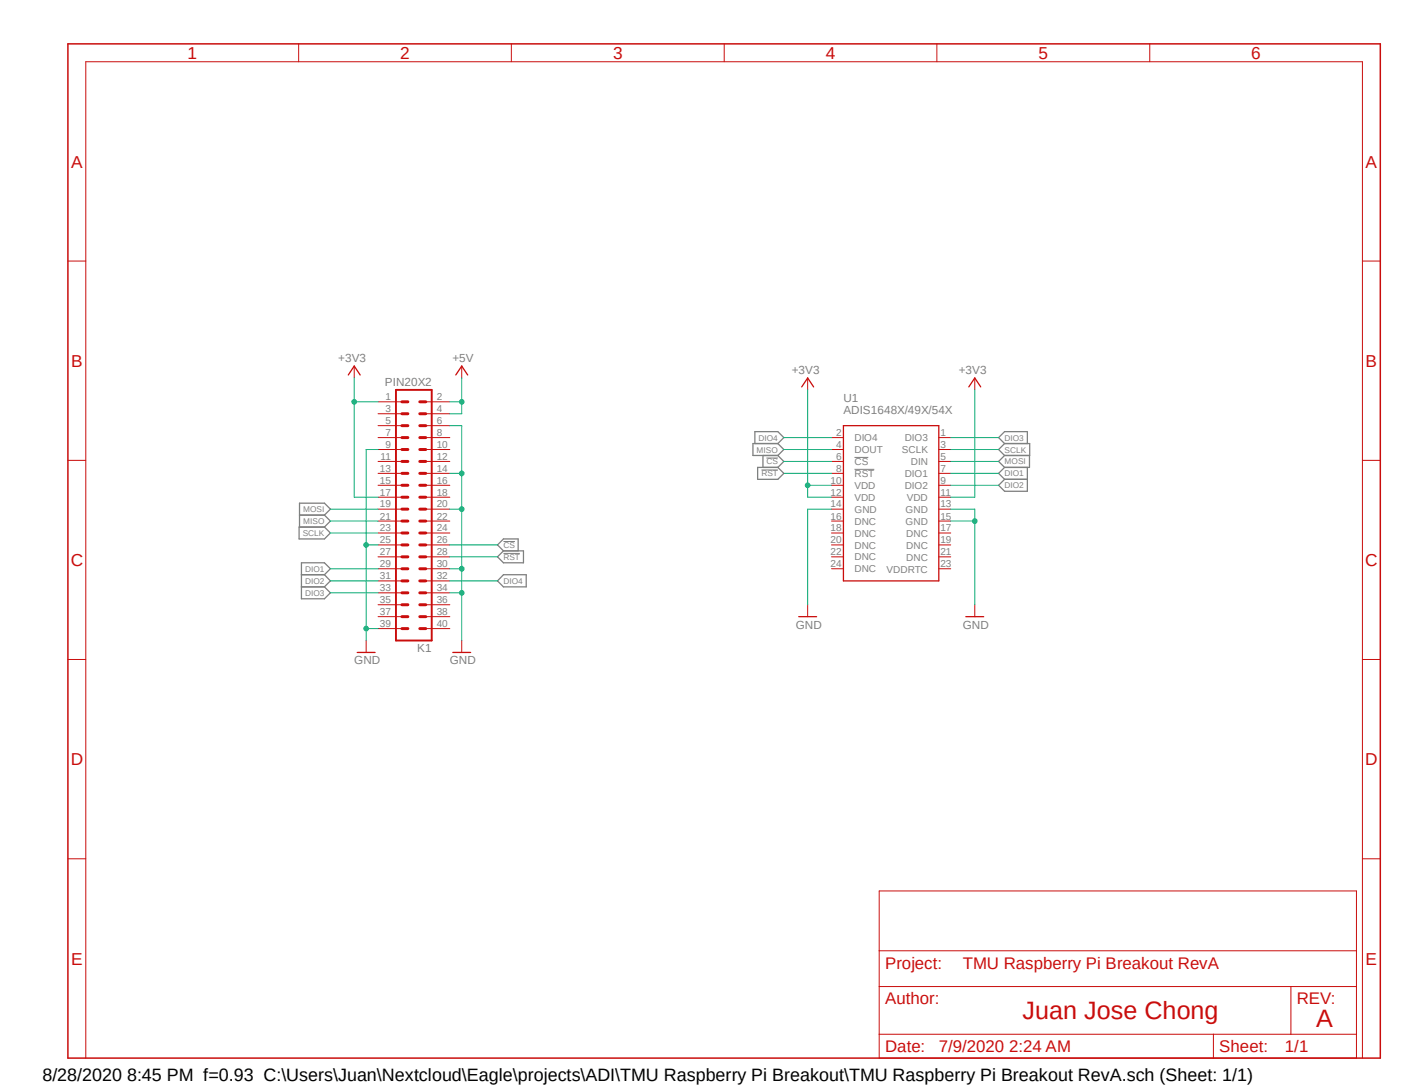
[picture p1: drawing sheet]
<?xml version="1.0" encoding="utf-8"?>
<!DOCTYPE eagle SYSTEM "eagle.dtd">
<!--
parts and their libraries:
ADI_iSensor_Footprints: Licensing: Creative Commons ShareAlike 4.0 International - https://creativecommons.org/licenses/by-sa/4.0
-->
<eagle version="9.6.2">
<drawing>
<settings>
<setting alwaysvectorfont="no"/>
<setting keepoldvectorfont="yes"/>
<setting verticaltext="up"/>
</settings>
<grid distance="0.1" unitdist="inch" unit="inch" style="lines" multiple="1" display="no" altdistance="0.01" altunitdist="inch" altunit="inch"/>
<schematic xreflabel="%F%N/%S.%C%R" xrefpart="/%S.%C%R">
<libraries>
<library name="FLYFISH">
<symbols>
<symbol name="PIN20X2">
<wire x1="3.81" y1="-25.4" x2="-3.81" y2="-25.4" width="0.4064" layer="94"/>
<wire x1="1.27" y1="-17.78" x2="2.54" y2="-17.78" width="0.6096" layer="94"/>
<wire x1="1.27" y1="-20.32" x2="2.54" y2="-20.32" width="0.6096" layer="94"/>
<wire x1="1.27" y1="-22.86" x2="2.54" y2="-22.86" width="0.6096" layer="94"/>
<wire x1="-2.54" y1="-17.78" x2="-1.27" y2="-17.78" width="0.6096" layer="94"/>
<wire x1="-2.54" y1="-20.32" x2="-1.27" y2="-20.32" width="0.6096" layer="94"/>
<wire x1="-2.54" y1="-22.86" x2="-1.27" y2="-22.86" width="0.6096" layer="94"/>
<wire x1="1.27" y1="-12.7" x2="2.54" y2="-12.7" width="0.6096" layer="94"/>
<wire x1="1.27" y1="-15.24" x2="2.54" y2="-15.24" width="0.6096" layer="94"/>
<wire x1="-2.54" y1="-12.7" x2="-1.27" y2="-12.7" width="0.6096" layer="94"/>
<wire x1="-2.54" y1="-15.24" x2="-1.27" y2="-15.24" width="0.6096" layer="94"/>
<wire x1="1.27" y1="-5.08" x2="2.54" y2="-5.08" width="0.6096" layer="94"/>
<wire x1="1.27" y1="-7.62" x2="2.54" y2="-7.62" width="0.6096" layer="94"/>
<wire x1="1.27" y1="-10.16" x2="2.54" y2="-10.16" width="0.6096" layer="94"/>
<wire x1="-2.54" y1="-5.08" x2="-1.27" y2="-5.08" width="0.6096" layer="94"/>
<wire x1="-2.54" y1="-7.62" x2="-1.27" y2="-7.62" width="0.6096" layer="94"/>
<wire x1="-2.54" y1="-10.16" x2="-1.27" y2="-10.16" width="0.6096" layer="94"/>
<wire x1="1.27" y1="0" x2="2.54" y2="0" width="0.6096" layer="94"/>
<wire x1="1.27" y1="-2.54" x2="2.54" y2="-2.54" width="0.6096" layer="94"/>
<wire x1="-2.54" y1="0" x2="-1.27" y2="0" width="0.6096" layer="94"/>
<wire x1="-2.54" y1="-2.54" x2="-1.27" y2="-2.54" width="0.6096" layer="94"/>
<wire x1="1.27" y1="7.62" x2="2.54" y2="7.62" width="0.6096" layer="94"/>
<wire x1="1.27" y1="5.08" x2="2.54" y2="5.08" width="0.6096" layer="94"/>
<wire x1="1.27" y1="2.54" x2="2.54" y2="2.54" width="0.6096" layer="94"/>
<wire x1="-2.54" y1="7.62" x2="-1.27" y2="7.62" width="0.6096" layer="94"/>
<wire x1="-2.54" y1="5.08" x2="-1.27" y2="5.08" width="0.6096" layer="94"/>
<wire x1="-2.54" y1="2.54" x2="-1.27" y2="2.54" width="0.6096" layer="94"/>
<wire x1="1.27" y1="12.7" x2="2.54" y2="12.7" width="0.6096" layer="94"/>
<wire x1="1.27" y1="10.16" x2="2.54" y2="10.16" width="0.6096" layer="94"/>
<wire x1="-2.54" y1="12.7" x2="-1.27" y2="12.7" width="0.6096" layer="94"/>
<wire x1="-2.54" y1="10.16" x2="-1.27" y2="10.16" width="0.6096" layer="94"/>
<wire x1="1.27" y1="17.78" x2="2.54" y2="17.78" width="0.6096" layer="94"/>
<wire x1="1.27" y1="15.24" x2="2.54" y2="15.24" width="0.6096" layer="94"/>
<wire x1="-2.54" y1="17.78" x2="-1.27" y2="17.78" width="0.6096" layer="94"/>
<wire x1="-2.54" y1="15.24" x2="-1.27" y2="15.24" width="0.6096" layer="94"/>
<wire x1="-3.81" y1="27.94" x2="-3.81" y2="-25.4" width="0.4064" layer="94"/>
<wire x1="3.81" y1="-25.4" x2="3.81" y2="27.94" width="0.4064" layer="94"/>
<wire x1="-3.81" y1="27.94" x2="3.81" y2="27.94" width="0.4064" layer="94"/>
<wire x1="-2.54" y1="20.32" x2="-1.27" y2="20.32" width="0.6096" layer="94"/>
<wire x1="-2.54" y1="22.86" x2="-1.27" y2="22.86" width="0.6096" layer="94"/>
<wire x1="-2.54" y1="25.4" x2="-1.27" y2="25.4" width="0.6096" layer="94"/>
<wire x1="1.27" y1="20.32" x2="2.54" y2="20.32" width="0.6096" layer="94"/>
<wire x1="1.27" y1="22.86" x2="2.54" y2="22.86" width="0.6096" layer="94"/>
<wire x1="1.27" y1="25.4" x2="2.54" y2="25.4" width="0.6096" layer="94"/>
<text x="-3.81" y="-27.94" size="1.778" layer="96">&gt;VALUE</text>
<text x="-3.81" y="28.702" size="1.778" layer="95">&gt;NAME</text>
<pin name="1" x="7.62" y="-22.86" visible="pad" length="middle" direction="pas" swaplevel="1" rot="R180"/>
<pin name="3" x="7.62" y="-20.32" visible="pad" length="middle" direction="pas" swaplevel="1" rot="R180"/>
<pin name="5" x="7.62" y="-17.78" visible="pad" length="middle" direction="pas" swaplevel="1" rot="R180"/>
<pin name="2" x="-7.62" y="-22.86" visible="pad" length="middle" direction="pas" swaplevel="1"/>
<pin name="4" x="-7.62" y="-20.32" visible="pad" length="middle" direction="pas" swaplevel="1"/>
<pin name="6" x="-7.62" y="-17.78" visible="pad" length="middle" direction="pas" swaplevel="1"/>
<pin name="7" x="7.62" y="-15.24" visible="pad" length="middle" direction="pas" swaplevel="1" rot="R180"/>
<pin name="9" x="7.62" y="-12.7" visible="pad" length="middle" direction="pas" swaplevel="1" rot="R180"/>
<pin name="8" x="-7.62" y="-15.24" visible="pad" length="middle" direction="pas" swaplevel="1"/>
<pin name="10" x="-7.62" y="-12.7" visible="pad" length="middle" direction="pas" swaplevel="1"/>
<pin name="11" x="7.62" y="-10.16" visible="pad" length="middle" direction="pas" swaplevel="1" rot="R180"/>
<pin name="13" x="7.62" y="-7.62" visible="pad" length="middle" direction="pas" swaplevel="1" rot="R180"/>
<pin name="15" x="7.62" y="-5.08" visible="pad" length="middle" direction="pas" swaplevel="1" rot="R180"/>
<pin name="12" x="-7.62" y="-10.16" visible="pad" length="middle" direction="pas" swaplevel="1"/>
<pin name="14" x="-7.62" y="-7.62" visible="pad" length="middle" direction="pas" swaplevel="1"/>
<pin name="16" x="-7.62" y="-5.08" visible="pad" length="middle" direction="pas" swaplevel="1"/>
<pin name="17" x="7.62" y="-2.54" visible="pad" length="middle" direction="pas" swaplevel="1" rot="R180"/>
<pin name="19" x="7.62" y="0" visible="pad" length="middle" direction="pas" swaplevel="1" rot="R180"/>
<pin name="18" x="-7.62" y="-2.54" visible="pad" length="middle" direction="pas" swaplevel="1"/>
<pin name="20" x="-7.62" y="0" visible="pad" length="middle" direction="pas" swaplevel="1"/>
<pin name="21" x="7.62" y="2.54" visible="pad" length="middle" direction="pas" swaplevel="1" rot="R180"/>
<pin name="23" x="7.62" y="5.08" visible="pad" length="middle" direction="pas" swaplevel="1" rot="R180"/>
<pin name="25" x="7.62" y="7.62" visible="pad" length="middle" direction="pas" swaplevel="1" rot="R180"/>
<pin name="22" x="-7.62" y="2.54" visible="pad" length="middle" direction="pas" swaplevel="1"/>
<pin name="24" x="-7.62" y="5.08" visible="pad" length="middle" direction="pas" swaplevel="1"/>
<pin name="26" x="-7.62" y="7.62" visible="pad" length="middle" direction="pas" swaplevel="1"/>
<pin name="27" x="7.62" y="10.16" visible="pad" length="middle" direction="pas" swaplevel="1" rot="R180"/>
<pin name="29" x="7.62" y="12.7" visible="pad" length="middle" direction="pas" swaplevel="1" rot="R180"/>
<pin name="28" x="-7.62" y="10.16" visible="pad" length="middle" direction="pas" swaplevel="1"/>
<pin name="30" x="-7.62" y="12.7" visible="pad" length="middle" direction="pas" swaplevel="1"/>
<pin name="31" x="7.62" y="15.24" visible="pad" length="middle" direction="pas" swaplevel="1" rot="R180"/>
<pin name="33" x="7.62" y="17.78" visible="pad" length="middle" direction="pas" swaplevel="1" rot="R180"/>
<pin name="32" x="-7.62" y="15.24" visible="pad" length="middle" direction="pas" swaplevel="1"/>
<pin name="34" x="-7.62" y="17.78" visible="pad" length="middle" direction="pas" swaplevel="1"/>
<pin name="36" x="-7.62" y="20.32" visible="pad" length="middle" direction="pas" swaplevel="1"/>
<pin name="38" x="-7.62" y="22.86" visible="pad" length="middle" direction="pas" swaplevel="1"/>
<pin name="40" x="-7.62" y="25.4" visible="pad" length="middle" direction="pas" swaplevel="1"/>
<pin name="35" x="7.62" y="20.32" visible="pad" length="middle" direction="pas" swaplevel="1" rot="R180"/>
<pin name="37" x="7.62" y="22.86" visible="pad" length="middle" direction="pas" swaplevel="1" rot="R180"/>
<pin name="39" x="7.62" y="25.4" visible="pad" length="middle" direction="pas" swaplevel="1" rot="R180"/>
</symbol>
</symbols>
<devicesets>
<deviceset name="PIN20X2" prefix="K">
<gates>
<gate name="G$1" symbol="PIN20X2" x="0" y="0"/>
</gates>
<devices>
<device name="" package="PIN_20X2">
<connects>
<connect gate="G$1" pin="1" pad="1"/>
<connect gate="G$1" pin="10" pad="10"/>
<connect gate="G$1" pin="11" pad="11"/>
<connect gate="G$1" pin="12" pad="12"/>
<connect gate="G$1" pin="13" pad="13"/>
<connect gate="G$1" pin="14" pad="14"/>
<connect gate="G$1" pin="15" pad="15"/>
<connect gate="G$1" pin="16" pad="16"/>
<connect gate="G$1" pin="17" pad="17"/>
<connect gate="G$1" pin="18" pad="18"/>
<connect gate="G$1" pin="19" pad="19"/>
<connect gate="G$1" pin="2" pad="2"/>
<connect gate="G$1" pin="20" pad="20"/>
<connect gate="G$1" pin="21" pad="21"/>
<connect gate="G$1" pin="22" pad="22"/>
<connect gate="G$1" pin="23" pad="23"/>
<connect gate="G$1" pin="24" pad="24"/>
<connect gate="G$1" pin="25" pad="25"/>
<connect gate="G$1" pin="26" pad="26"/>
<connect gate="G$1" pin="27" pad="27"/>
<connect gate="G$1" pin="28" pad="28"/>
<connect gate="G$1" pin="29" pad="29"/>
<connect gate="G$1" pin="3" pad="3"/>
<connect gate="G$1" pin="30" pad="30"/>
<connect gate="G$1" pin="31" pad="31"/>
<connect gate="G$1" pin="32" pad="32"/>
<connect gate="G$1" pin="33" pad="33"/>
<connect gate="G$1" pin="34" pad="34"/>
<connect gate="G$1" pin="35" pad="35"/>
<connect gate="G$1" pin="36" pad="36"/>
<connect gate="G$1" pin="37" pad="37"/>
<connect gate="G$1" pin="38" pad="38"/>
<connect gate="G$1" pin="39" pad="39"/>
<connect gate="G$1" pin="4" pad="4"/>
<connect gate="G$1" pin="40" pad="40"/>
<connect gate="G$1" pin="5" pad="5"/>
<connect gate="G$1" pin="6" pad="6"/>
<connect gate="G$1" pin="7" pad="7"/>
<connect gate="G$1" pin="8" pad="8"/>
<connect gate="G$1" pin="9" pad="9"/>
</connects>
<technologies>
<technology name=""/>
</technologies>
</device>
</devices>
</deviceset>
</devicesets>
</library>
<library name="supply1">
<symbols>
<symbol name="GND">
<wire x1="-1.905" y1="0" x2="1.905" y2="0" width="0.254" layer="94"/>
<text x="-2.54" y="-2.54" size="1.778" layer="96">&gt;VALUE</text>
<pin name="GND" x="0" y="2.54" visible="off" length="short" direction="sup" rot="R270"/>
</symbol>
<symbol name="+3V3">
<wire x1="1.27" y1="-1.905" x2="0" y2="0" width="0.254" layer="94"/>
<wire x1="0" y1="0" x2="-1.27" y2="-1.905" width="0.254" layer="94"/>
<text x="-2.54" y="-5.08" size="1.778" layer="96" rot="R90">&gt;VALUE</text>
<pin name="+3V3" x="0" y="-2.54" visible="off" length="short" direction="sup" rot="R90"/>
</symbol>
<symbol name="+5V">
<wire x1="1.27" y1="-1.905" x2="0" y2="0" width="0.254" layer="94"/>
<wire x1="0" y1="0" x2="-1.27" y2="-1.905" width="0.254" layer="94"/>
<text x="-2.54" y="-5.08" size="1.778" layer="96" rot="R90">&gt;VALUE</text>
<pin name="+5V" x="0" y="-2.54" visible="off" length="short" direction="sup" rot="R90"/>
</symbol>
</symbols>
<devicesets>
<deviceset name="GND" prefix="GND">
<gates>
<gate name="1" symbol="GND" x="0" y="0"/>
</gates>
<devices>
<device name="">
<technologies>
<technology name=""/>
</technologies>
</device>
</devices>
</deviceset>
<deviceset name="+3V3" prefix="+3V3">
<gates>
<gate name="G$1" symbol="+3V3" x="0" y="0"/>
</gates>
<devices>
<device name="">
<technologies>
<technology name=""/>
</technologies>
</device>
</devices>
</deviceset>
<deviceset name="+5V" prefix="P+">
<gates>
<gate name="1" symbol="+5V" x="0" y="0"/>
</gates>
<devices>
<device name="">
<technologies>
<technology name=""/>
</technologies>
</device>
</devices>
</deviceset>
</devicesets>
</library>
<library name="frames_Juan">
<symbols>
<symbol name="FRAME_A_L">
<frame x1="0" y1="0" x2="279.4" y2="215.9" columns="6" rows="5" layer="94" border-bottom="no"/>
</symbol>
<symbol name="DOCFIELD">
<wire x1="0" y1="0" x2="71.12" y2="0" width="0.1016" layer="94"/>
<wire x1="101.6" y1="15.24" x2="87.63" y2="15.24" width="0.1016" layer="94"/>
<wire x1="0" y1="0" x2="0" y2="5.08" width="0.1016" layer="94"/>
<wire x1="0" y1="5.08" x2="71.12" y2="5.08" width="0.1016" layer="94"/>
<wire x1="0" y1="5.08" x2="0" y2="15.24" width="0.1016" layer="94"/>
<wire x1="101.6" y1="15.24" x2="101.6" y2="5.08" width="0.1016" layer="94"/>
<wire x1="71.12" y1="5.08" x2="71.12" y2="0" width="0.1016" layer="94"/>
<wire x1="71.12" y1="5.08" x2="87.63" y2="5.08" width="0.1016" layer="94"/>
<wire x1="71.12" y1="0" x2="101.6" y2="0" width="0.1016" layer="94"/>
<wire x1="87.63" y1="15.24" x2="87.63" y2="5.08" width="0.1016" layer="94"/>
<wire x1="87.63" y1="15.24" x2="0" y2="15.24" width="0.1016" layer="94"/>
<wire x1="87.63" y1="5.08" x2="101.6" y2="5.08" width="0.1016" layer="94"/>
<wire x1="101.6" y1="5.08" x2="101.6" y2="0" width="0.1016" layer="94"/>
<wire x1="0" y1="15.24" x2="0" y2="22.86" width="0.1016" layer="94"/>
<wire x1="101.6" y1="35.56" x2="0" y2="35.56" width="0.1016" layer="94"/>
<wire x1="101.6" y1="35.56" x2="101.6" y2="22.86" width="0.1016" layer="94"/>
<wire x1="0" y1="22.86" x2="101.6" y2="22.86" width="0.1016" layer="94"/>
<wire x1="0" y1="22.86" x2="0" y2="35.56" width="0.1016" layer="94"/>
<wire x1="101.6" y1="22.86" x2="101.6" y2="15.24" width="0.1016" layer="94"/>
<text x="1.27" y="1.27" size="2.54" layer="94">Date:</text>
<text x="12.7" y="1.27" size="2.54" layer="94">&gt;LAST_DATE_TIME</text>
<text x="72.39" y="1.27" size="2.54" layer="94">Sheet:</text>
<text x="86.36" y="1.27" size="2.54" layer="94">&gt;SHEET</text>
<text x="88.9" y="11.43" size="2.54" layer="94">REV:</text>
<text x="1.27" y="19.05" size="2.54" layer="94">Project:</text>
<text x="1.27" y="11.43" size="2.54" layer="94">Author:</text>
<text x="17.78" y="19.05" size="2.54" layer="94">&gt;DRAWING_NAME</text>
<text x="30.48" y="8.382" size="3.81" layer="94">Juan Jose Chong</text>
</symbol>
</symbols>
<devicesets>
<deviceset name="FRAME_A_L" prefix="FRAME" uservalue="yes">
<gates>
<gate name="G$1" symbol="FRAME_A_L" x="0" y="0" addlevel="always"/>
<gate name="G$2" symbol="DOCFIELD" x="172.72" y="0" addlevel="always"/>
</gates>
<devices>
<device name="">
<technologies>
<technology name=""/>
</technologies>
</device>
</devices>
</deviceset>
</devicesets>
</library>
<library name="ADI_iSensor_Footprints">
<symbols>
<symbol name="ADIS1648X">
<pin name="DIO3" x="12.7" y="12.7" length="short" rot="R180"/>
<pin name="SCLK" x="12.7" y="10.16" length="short" rot="R180"/>
<pin name="DIN" x="12.7" y="7.62" length="short" rot="R180"/>
<pin name="DIO1" x="12.7" y="5.08" length="short" rot="R180"/>
<pin name="DIO2" x="12.7" y="2.54" length="short" rot="R180"/>
<pin name="VDD@2" x="12.7" y="0" length="short" rot="R180"/>
<pin name="GND@1" x="12.7" y="-2.54" length="short" rot="R180"/>
<pin name="GND@3" x="12.7" y="-5.08" length="short" rot="R180"/>
<pin name="DNC@2" x="12.7" y="-7.62" length="short" rot="R180"/>
<pin name="DNC@4" x="12.7" y="-10.16" length="short" rot="R180"/>
<pin name="DNC@6" x="12.7" y="-12.7" length="short" rot="R180"/>
<pin name="VDDRTC" x="12.7" y="-15.24" length="short" rot="R180"/>
<pin name="DNC@8" x="-12.7" y="-15.24" length="short"/>
<pin name="DNC@7" x="-12.7" y="-12.7" length="short"/>
<pin name="DNC@5" x="-12.7" y="-10.16" length="short"/>
<pin name="DNC@3" x="-12.7" y="-7.62" length="short"/>
<pin name="DNC@1" x="-12.7" y="-5.08" length="short"/>
<pin name="GND@2" x="-12.7" y="-2.54" length="short"/>
<pin name="VDD@3" x="-12.7" y="0" length="short"/>
<pin name="VDD@1" x="-12.7" y="2.54" length="short"/>
<pin name="!RST" x="-12.7" y="5.08" length="short"/>
<pin name="!CS" x="-12.7" y="7.62" length="short"/>
<pin name="DOUT" x="-12.7" y="10.16" length="short"/>
<pin name="DIO4" x="-12.7" y="12.7" length="short"/>
<wire x1="-10.16" y1="15.24" x2="-10.16" y2="-17.78" width="0.254" layer="94"/>
<wire x1="-10.16" y1="-17.78" x2="10.16" y2="-17.78" width="0.254" layer="94"/>
<wire x1="10.16" y1="-17.78" x2="10.16" y2="15.24" width="0.254" layer="94"/>
<wire x1="10.16" y1="15.24" x2="-10.16" y2="15.24" width="0.254" layer="94"/>
<text x="-10.16" y="20.32" size="1.778" layer="95">&gt;NAME</text>
<text x="-10.16" y="17.78" size="1.778" layer="96">&gt;VALUE</text>
</symbol>
</symbols>
<devicesets>
<deviceset name="ADIS1648X/ADIS1649X" prefix="U">
<gates>
<gate name="U$1" symbol="ADIS1648X" x="0" y="0"/>
</gates>
<devices>
<device name="" package="ADIS1648X">
<connects>
<connect gate="U$1" pin="!CS" pad="6"/>
<connect gate="U$1" pin="!RST" pad="8"/>
<connect gate="U$1" pin="DIN" pad="5"/>
<connect gate="U$1" pin="DIO1" pad="7"/>
<connect gate="U$1" pin="DIO2" pad="9"/>
<connect gate="U$1" pin="DIO3" pad="1"/>
<connect gate="U$1" pin="DIO4" pad="2"/>
<connect gate="U$1" pin="DNC@1" pad="16"/>
<connect gate="U$1" pin="DNC@2" pad="17"/>
<connect gate="U$1" pin="DNC@3" pad="18"/>
<connect gate="U$1" pin="DNC@4" pad="19"/>
<connect gate="U$1" pin="DNC@5" pad="20"/>
<connect gate="U$1" pin="DNC@6" pad="21"/>
<connect gate="U$1" pin="DNC@7" pad="22"/>
<connect gate="U$1" pin="DNC@8" pad="24"/>
<connect gate="U$1" pin="DOUT" pad="4"/>
<connect gate="U$1" pin="GND@1" pad="13"/>
<connect gate="U$1" pin="GND@2" pad="14"/>
<connect gate="U$1" pin="GND@3" pad="15"/>
<connect gate="U$1" pin="SCLK" pad="3"/>
<connect gate="U$1" pin="VDD@1" pad="10"/>
<connect gate="U$1" pin="VDD@2" pad="11"/>
<connect gate="U$1" pin="VDD@3" pad="12"/>
<connect gate="U$1" pin="VDDRTC" pad="23"/>
</connects>
<technologies>
<technology name=""/>
</technologies>
</device>
<device name="TAPPED" package="ADIS1648X-TAPPED">
<connects>
<connect gate="U$1" pin="!CS" pad="6"/>
<connect gate="U$1" pin="!RST" pad="8"/>
<connect gate="U$1" pin="DIN" pad="5"/>
<connect gate="U$1" pin="DIO1" pad="7"/>
<connect gate="U$1" pin="DIO2" pad="9"/>
<connect gate="U$1" pin="DIO3" pad="1"/>
<connect gate="U$1" pin="DIO4" pad="2"/>
<connect gate="U$1" pin="DNC@1" pad="16"/>
<connect gate="U$1" pin="DNC@2" pad="17"/>
<connect gate="U$1" pin="DNC@3" pad="18"/>
<connect gate="U$1" pin="DNC@4" pad="19"/>
<connect gate="U$1" pin="DNC@5" pad="20"/>
<connect gate="U$1" pin="DNC@6" pad="21"/>
<connect gate="U$1" pin="DNC@7" pad="22"/>
<connect gate="U$1" pin="DNC@8" pad="24"/>
<connect gate="U$1" pin="DOUT" pad="4"/>
<connect gate="U$1" pin="GND@1" pad="13"/>
<connect gate="U$1" pin="GND@2" pad="14"/>
<connect gate="U$1" pin="GND@3" pad="15"/>
<connect gate="U$1" pin="SCLK" pad="3"/>
<connect gate="U$1" pin="VDD@1" pad="10"/>
<connect gate="U$1" pin="VDD@2" pad="11"/>
<connect gate="U$1" pin="VDD@3" pad="12"/>
<connect gate="U$1" pin="VDDRTC" pad="23"/>
</connects>
<technologies>
<technology name=""/>
</technologies>
</device>
</devices>
</deviceset>
</devicesets>
</library>
</libraries>
<attributes>
</attributes>
<variantdefs>
</variantdefs>
<classes>
<class number="0" name="default" width="0" drill="0">
</class>
</classes>
<parts>
<part name="K1" library="FLYFISH" deviceset="PIN20X2" device=""/>
<part name="GND10" library="supply1" deviceset="GND" device=""/>
<part name="+3V1" library="supply1" deviceset="+3V3" device=""/>
<part name="GND3" library="supply1" deviceset="GND" device=""/>
<part name="P+1" library="supply1" deviceset="+5V" device=""/>
<part name="FRAME1" library="frames_Juan" deviceset="FRAME_A_L" device=""/>
<part name="U1" library="ADI_iSensor_Footprints" deviceset="ADIS1648X/ADIS1649X" device="TAPPED" value="ADIS1648X/49X/54X"/>
<part name="+3V2" library="supply1" deviceset="+3V3" device=""/>
<part name="+3V3" library="supply1" deviceset="+3V3" device=""/>
<part name="GND1" library="supply1" deviceset="GND" device=""/>
<part name="GND2" library="supply1" deviceset="GND" device=""/>
</parts>
<sheets>
<sheet>
<plain>
<text x="265.684" y="6.604" size="3.81" layer="94">A</text>
</plain>
<instances>
<instance part="K1" gate="G$1" x="73.66" y="116.84" smashed="yes" rot="R180">
<attribute name="VALUE" x="77.47" y="144.78" size="1.778" layer="96" rot="R180"/>
<attribute name="NAME" x="77.47" y="88.138" size="1.778" layer="95" rot="R180"/>
</instance>
<instance part="GND10" gate="1" x="83.82" y="86.36" smashed="yes">
<attribute name="VALUE" x="81.28" y="83.82" size="1.778" layer="96"/>
</instance>
<instance part="+3V1" gate="G$1" x="60.96" y="147.32" smashed="yes">
<attribute name="VALUE" x="63.5" y="149.86" size="1.778" layer="96" rot="R180"/>
</instance>
<instance part="GND3" gate="1" x="63.5" y="86.36" smashed="yes">
<attribute name="VALUE" x="60.96" y="83.82" size="1.778" layer="96"/>
</instance>
<instance part="P+1" gate="1" x="83.82" y="147.32" smashed="yes">
<attribute name="VALUE" x="86.36" y="149.86" size="1.778" layer="96" rot="R180"/>
</instance>
<instance part="FRAME1" gate="G$1" x="0" y="0" smashed="yes"/>
<instance part="FRAME1" gate="G$2" x="172.72" y="0" smashed="yes">
<attribute name="LAST_DATE_TIME" x="185.42" y="1.27" size="2.54" layer="94"/>
<attribute name="SHEET" x="259.08" y="1.27" size="2.54" layer="94"/>
<attribute name="DRAWING_NAME" x="190.5" y="19.05" size="2.54" layer="94"/>
</instance>
<instance part="U1" gate="U$1" x="175.26" y="119.38" smashed="yes">
<attribute name="NAME" x="165.1" y="139.7" size="1.778" layer="95"/>
<attribute name="VALUE" x="165.1" y="137.16" size="1.778" layer="96"/>
</instance>
<instance part="+3V2" gate="G$1" x="157.48" y="144.78" smashed="yes">
<attribute name="VALUE" x="160.02" y="147.32" size="1.778" layer="96" rot="R180"/>
</instance>
<instance part="+3V3" gate="G$1" x="193.04" y="144.78" smashed="yes">
<attribute name="VALUE" x="195.58" y="147.32" size="1.778" layer="96" rot="R180"/>
</instance>
<instance part="GND1" gate="1" x="157.48" y="93.98" smashed="yes">
<attribute name="VALUE" x="154.94" y="91.44" size="1.778" layer="96"/>
</instance>
<instance part="GND2" gate="1" x="193.04" y="93.98" smashed="yes">
<attribute name="VALUE" x="190.5" y="91.44" size="1.778" layer="96"/>
</instance>
</instances>
<busses>
</busses>
<nets>
<net name="GND" class="0">
<segment>
<pinref part="K1" gate="G$1" pin="9"/>
<pinref part="GND3" gate="1" pin="GND"/>
<wire x1="66.04" y1="129.54" x2="63.5" y2="129.54" width="0.1524" layer="91"/>
<wire x1="63.5" y1="129.54" x2="63.5" y2="109.22" width="0.1524" layer="91"/>
<pinref part="K1" gate="G$1" pin="25"/>
<wire x1="63.5" y1="109.22" x2="63.5" y2="91.44" width="0.1524" layer="91"/>
<wire x1="63.5" y1="91.44" x2="63.5" y2="88.9" width="0.1524" layer="91"/>
<wire x1="66.04" y1="109.22" x2="63.5" y2="109.22" width="0.1524" layer="91"/>
<pinref part="K1" gate="G$1" pin="39"/>
<wire x1="66.04" y1="91.44" x2="63.5" y2="91.44" width="0.1524" layer="91"/>
<junction x="63.5" y="109.22"/>
<junction x="63.5" y="91.44"/>
</segment>
<segment>
<pinref part="K1" gate="G$1" pin="6"/>
<pinref part="GND10" gate="1" pin="GND"/>
<wire x1="81.28" y1="134.62" x2="83.82" y2="134.62" width="0.1524" layer="91"/>
<wire x1="83.82" y1="134.62" x2="83.82" y2="124.46" width="0.1524" layer="91"/>
<pinref part="K1" gate="G$1" pin="14"/>
<wire x1="83.82" y1="124.46" x2="83.82" y2="116.84" width="0.1524" layer="91"/>
<wire x1="83.82" y1="116.84" x2="83.82" y2="104.14" width="0.1524" layer="91"/>
<wire x1="83.82" y1="104.14" x2="83.82" y2="99.06" width="0.1524" layer="91"/>
<wire x1="83.82" y1="99.06" x2="83.82" y2="88.9" width="0.1524" layer="91"/>
<wire x1="81.28" y1="124.46" x2="83.82" y2="124.46" width="0.1524" layer="91"/>
<pinref part="K1" gate="G$1" pin="20"/>
<wire x1="81.28" y1="116.84" x2="83.82" y2="116.84" width="0.1524" layer="91"/>
<pinref part="K1" gate="G$1" pin="30"/>
<wire x1="81.28" y1="104.14" x2="83.82" y2="104.14" width="0.1524" layer="91"/>
<pinref part="K1" gate="G$1" pin="34"/>
<wire x1="81.28" y1="99.06" x2="83.82" y2="99.06" width="0.1524" layer="91"/>
<junction x="83.82" y="124.46"/>
<junction x="83.82" y="116.84"/>
<junction x="83.82" y="104.14"/>
<junction x="83.82" y="99.06"/>
</segment>
<segment>
<pinref part="U1" gate="U$1" pin="GND@2"/>
<wire x1="162.56" y1="116.84" x2="157.48" y2="116.84" width="0.1524" layer="91"/>
<wire x1="157.48" y1="116.84" x2="157.48" y2="96.52" width="0.1524" layer="91"/>
<pinref part="GND1" gate="1" pin="GND"/>
</segment>
<segment>
<pinref part="U1" gate="U$1" pin="GND@1"/>
<wire x1="187.96" y1="116.84" x2="193.04" y2="116.84" width="0.1524" layer="91"/>
<wire x1="193.04" y1="116.84" x2="193.04" y2="114.3" width="0.1524" layer="91"/>
<pinref part="U1" gate="U$1" pin="GND@3"/>
<wire x1="193.04" y1="114.3" x2="187.96" y2="114.3" width="0.1524" layer="91"/>
<wire x1="193.04" y1="114.3" x2="193.04" y2="96.52" width="0.1524" layer="91"/>
<junction x="193.04" y="114.3"/>
<pinref part="GND2" gate="1" pin="GND"/>
</segment>
</net>
<net name="+3V3" class="0">
<segment>
<pinref part="K1" gate="G$1" pin="1"/>
<pinref part="+3V1" gate="G$1" pin="+3V3"/>
<wire x1="66.04" y1="139.7" x2="60.96" y2="139.7" width="0.1524" layer="91"/>
<wire x1="60.96" y1="139.7" x2="60.96" y2="144.78" width="0.1524" layer="91"/>
<pinref part="K1" gate="G$1" pin="17"/>
<wire x1="66.04" y1="119.38" x2="60.96" y2="119.38" width="0.1524" layer="91"/>
<wire x1="60.96" y1="119.38" x2="60.96" y2="139.7" width="0.1524" layer="91"/>
<junction x="60.96" y="139.7"/>
</segment>
<segment>
<pinref part="U1" gate="U$1" pin="VDD@1"/>
<wire x1="162.56" y1="121.92" x2="157.48" y2="121.92" width="0.1524" layer="91"/>
<wire x1="157.48" y1="121.92" x2="157.48" y2="119.38" width="0.1524" layer="91"/>
<pinref part="U1" gate="U$1" pin="VDD@3"/>
<wire x1="157.48" y1="119.38" x2="162.56" y2="119.38" width="0.1524" layer="91"/>
<wire x1="157.48" y1="121.92" x2="157.48" y2="142.24" width="0.1524" layer="91"/>
<junction x="157.48" y="121.92"/>
<pinref part="+3V2" gate="G$1" pin="+3V3"/>
</segment>
<segment>
<pinref part="U1" gate="U$1" pin="VDD@2"/>
<wire x1="187.96" y1="119.38" x2="193.04" y2="119.38" width="0.1524" layer="91"/>
<wire x1="193.04" y1="119.38" x2="193.04" y2="142.24" width="0.1524" layer="91"/>
<pinref part="+3V3" gate="G$1" pin="+3V3"/>
</segment>
</net>
<net name="+5V" class="0">
<segment>
<pinref part="K1" gate="G$1" pin="2"/>
<pinref part="P+1" gate="1" pin="+5V"/>
<wire x1="81.28" y1="139.7" x2="83.82" y2="139.7" width="0.1524" layer="91"/>
<wire x1="83.82" y1="139.7" x2="83.82" y2="144.78" width="0.1524" layer="91"/>
<pinref part="K1" gate="G$1" pin="4"/>
<wire x1="81.28" y1="137.16" x2="83.82" y2="137.16" width="0.1524" layer="91"/>
<wire x1="83.82" y1="137.16" x2="83.82" y2="139.7" width="0.1524" layer="91"/>
<junction x="83.82" y="139.7"/>
</segment>
</net>
<net name="MOSI" class="0">
<segment>
<pinref part="U1" gate="U$1" pin="DIN"/>
<wire x1="187.96" y1="127" x2="198.12" y2="127" width="0.1524" layer="91"/>
<label x="198.12" y="127" size="1.27" layer="95" xref="yes"/>
</segment>
<segment>
<pinref part="K1" gate="G$1" pin="19"/>
<wire x1="66.04" y1="116.84" x2="55.88" y2="116.84" width="0.1524" layer="91"/>
<label x="55.88" y="116.84" size="1.27" layer="95" rot="R180" xref="yes"/>
</segment>
</net>
<net name="!CS" class="0">
<segment>
<pinref part="U1" gate="U$1" pin="!CS"/>
<wire x1="162.56" y1="127" x2="152.4" y2="127" width="0.1524" layer="91"/>
<label x="152.4" y="127" size="1.27" layer="95" rot="R180" xref="yes"/>
</segment>
<segment>
<pinref part="K1" gate="G$1" pin="26"/>
<wire x1="81.28" y1="109.22" x2="91.44" y2="109.22" width="0.1524" layer="91"/>
<label x="91.44" y="109.22" size="1.27" layer="95" xref="yes"/>
</segment>
</net>
<net name="MISO" class="0">
<segment>
<pinref part="U1" gate="U$1" pin="DOUT"/>
<wire x1="162.56" y1="129.54" x2="152.4" y2="129.54" width="0.1524" layer="91"/>
<label x="152.4" y="129.54" size="1.27" layer="95" rot="R180" xref="yes"/>
</segment>
<segment>
<pinref part="K1" gate="G$1" pin="21"/>
<wire x1="66.04" y1="114.3" x2="55.88" y2="114.3" width="0.1524" layer="91"/>
<label x="55.88" y="114.3" size="1.27" layer="95" rot="R180" xref="yes"/>
</segment>
</net>
<net name="!RST" class="0">
<segment>
<pinref part="U1" gate="U$1" pin="!RST"/>
<wire x1="162.56" y1="124.46" x2="152.4" y2="124.46" width="0.1524" layer="91"/>
<label x="152.4" y="124.46" size="1.27" layer="95" rot="R180" xref="yes"/>
</segment>
<segment>
<pinref part="K1" gate="G$1" pin="28"/>
<wire x1="81.28" y1="106.68" x2="91.44" y2="106.68" width="0.1524" layer="91"/>
<label x="91.44" y="106.68" size="1.27" layer="95" xref="yes"/>
</segment>
</net>
<net name="DIO1" class="0">
<segment>
<pinref part="U1" gate="U$1" pin="DIO1"/>
<wire x1="187.96" y1="124.46" x2="198.12" y2="124.46" width="0.1524" layer="91"/>
<label x="198.12" y="124.46" size="1.27" layer="95" xref="yes"/>
</segment>
<segment>
<pinref part="K1" gate="G$1" pin="29"/>
<wire x1="66.04" y1="104.14" x2="55.88" y2="104.14" width="0.1524" layer="91"/>
<label x="55.88" y="104.14" size="1.27" layer="95" rot="R180" xref="yes"/>
</segment>
</net>
<net name="DIO2" class="0">
<segment>
<pinref part="U1" gate="U$1" pin="DIO2"/>
<wire x1="187.96" y1="121.92" x2="198.12" y2="121.92" width="0.1524" layer="91"/>
<label x="198.12" y="121.92" size="1.27" layer="95" xref="yes"/>
</segment>
<segment>
<pinref part="K1" gate="G$1" pin="31"/>
<wire x1="66.04" y1="101.6" x2="55.88" y2="101.6" width="0.1524" layer="91"/>
<label x="55.88" y="101.6" size="1.27" layer="95" rot="R180" xref="yes"/>
</segment>
</net>
<net name="DIO3" class="0">
<segment>
<pinref part="U1" gate="U$1" pin="DIO3"/>
<wire x1="187.96" y1="132.08" x2="198.12" y2="132.08" width="0.1524" layer="91"/>
<label x="198.12" y="132.08" size="1.27" layer="95" xref="yes"/>
</segment>
<segment>
<pinref part="K1" gate="G$1" pin="33"/>
<wire x1="66.04" y1="99.06" x2="55.88" y2="99.06" width="0.1524" layer="91"/>
<label x="55.88" y="99.06" size="1.27" layer="95" rot="R180" xref="yes"/>
</segment>
</net>
<net name="DIO4" class="0">
<segment>
<pinref part="U1" gate="U$1" pin="DIO4"/>
<wire x1="162.56" y1="132.08" x2="152.4" y2="132.08" width="0.1524" layer="91"/>
<label x="152.4" y="132.08" size="1.27" layer="95" rot="R180" xref="yes"/>
</segment>
<segment>
<pinref part="K1" gate="G$1" pin="32"/>
<wire x1="81.28" y1="101.6" x2="91.44" y2="101.6" width="0.1524" layer="91"/>
<label x="91.44" y="101.6" size="1.27" layer="95" xref="yes"/>
</segment>
</net>
<net name="SCLK" class="0">
<segment>
<pinref part="U1" gate="U$1" pin="SCLK"/>
<wire x1="187.96" y1="129.54" x2="198.12" y2="129.54" width="0.1524" layer="91"/>
<label x="198.12" y="129.54" size="1.27" layer="95" xref="yes"/>
</segment>
<segment>
<pinref part="K1" gate="G$1" pin="23"/>
<wire x1="66.04" y1="111.76" x2="55.88" y2="111.76" width="0.1524" layer="91"/>
<label x="55.88" y="111.76" size="1.27" layer="95" rot="R180" xref="yes"/>
</segment>
</net>
</nets>
</sheet>
</sheets>
</schematic>
</drawing>
</eagle>
